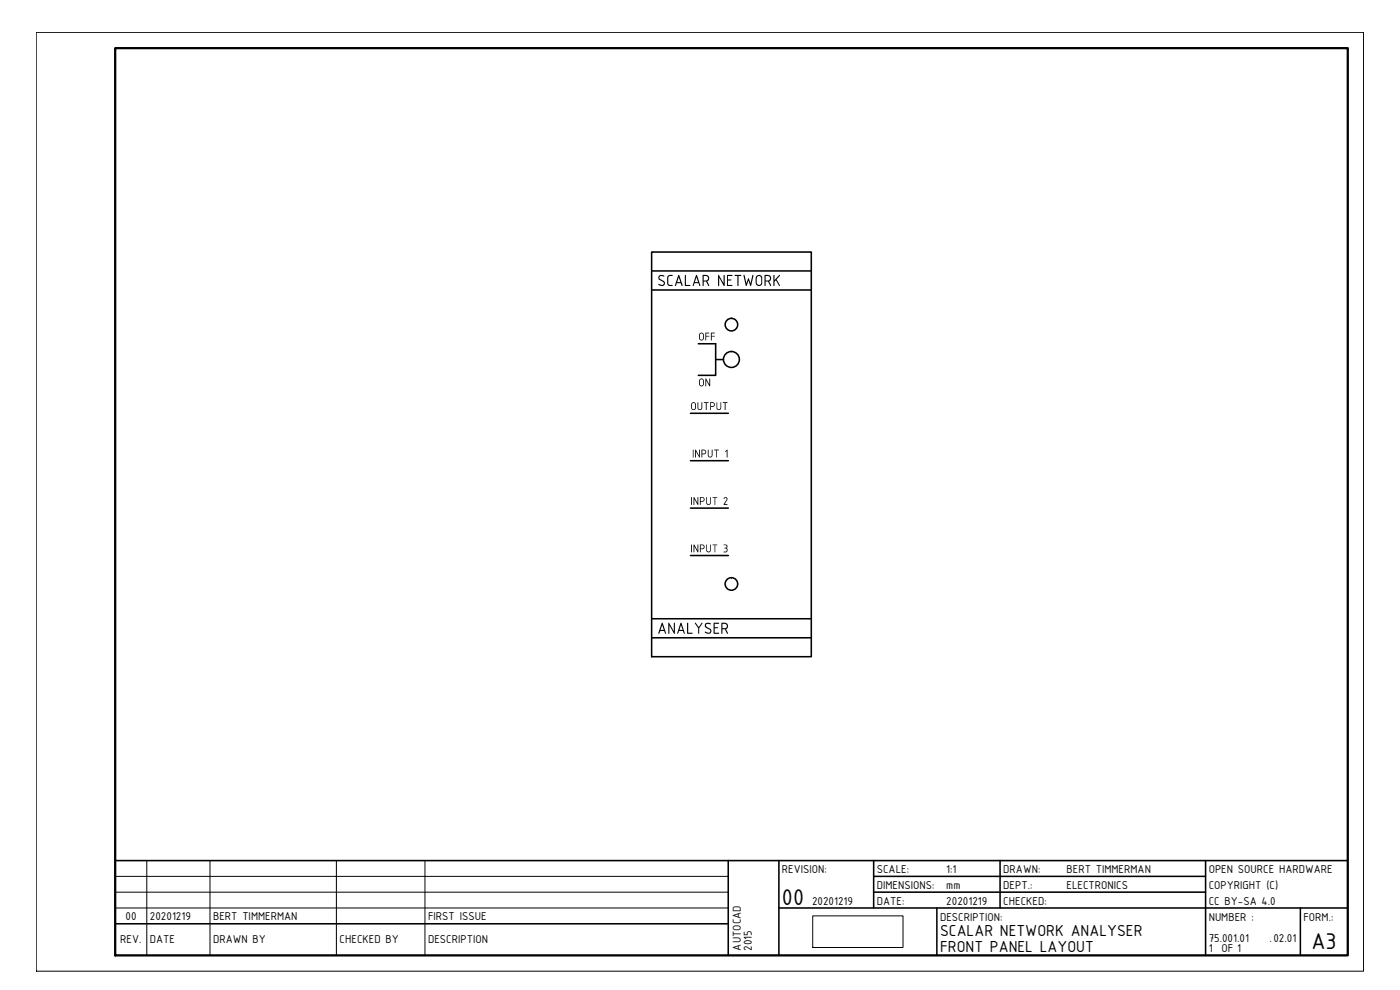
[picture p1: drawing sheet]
<svg xmlns="http://www.w3.org/2000/svg" width="420mm" height="297mm" viewBox="0 0 420 297" stroke-linecap="round" stroke-linejoin="round" font-family="sans-serif">
<!-- layer: FRONT_PANEL_LAYOUT -->
<g fill="none" stroke="#000" stroke-width=".47">
<path d="M195.6 75.6h47.9v121.4h-47.9zM195.6 81.3h47.9M195.6 87h47.9M209.6 103.1h5.2v9.5h-5.2M214.8 107.9h2.3M207.2 124h11.4M207.2 138.2h11.4M207.2 152.5h11.4M207.2 166.7h11.4M195.6 191.4h47.9M195.6 185.6h47.9"/>
<circle cx="219.5" cy="97.4" r="1.88"/>
<circle cx="219.5" cy="107.9" r="2.39"/>
<circle cx="219.5" cy="175.2" r="1.88"/>
</g>
<g fill="#000">
<path d="M197.7 82.8l.6-.3 1.1 .2-.1 .3-1-.2-.4 .6 1.6 1.3v.6l-.4 .4h-1.2a.25 .25 0 0 1-.3-.2 .25 .25 0 0 1 .3-.3l.9 .3 .4-.2v-.5l-1.5-1-.1-.6zM200.3 82.9l.6-.4 1 .1-.1 .2h-.9l-.3 .4v1.9l.3 .4h.9l-.1 .3h-.9l-.5-.5zM205.6 82.6h.3v2.9h1.2v.3h-1.5zM215.5 82.6h.3l1.4 2.4v-2.4l.3-.1v3.3l-.3-.1-1.4-2.4v2.4h-.3zM218.2 82.6h1.6l-.1 .2h-1.2v1l1 .2-.2 .2h-.8v1.3h1.2v.3h-1.5zM220.5 82.5h1.9v.3h-.8l-.1 3-.2-.1v-2.9h-.8zM223.2 82.5l.3 .1 .5 2.4 .6-1.5 .2 .1 .4 1.4 .6-2.4 .3-.1-.7 3.3h-.2l-.6-1.6-.5 1.6-.3-.1zM232.1 82.6h.3v1.4l1.5-1.5 .2 .1-1 1.2 .9 2-.2-.1-.9-1.6-.5 .5v1.1h-.3zM211.7 99.8l1.2 .1-.1 .1h-.9v.8h.9l.1 .1-1 .1v1.2l-.2-.1zM211.7 113.6l1.2 1.8v-1.8h.2v2.3h-.2l-1-1.8v1.7l-.2 .1zM213.3 99.9l1.2-.1v.2h-.9v.8h.9v.2h-.9v1.2l-.3-.1zM207.9 134.9l.2 .1v2.3h-.2z"/>
<path d="M208.6 135h.3l.9 1.7v-1.7h.2v2.3l-1.1-1.8v1.7l-.3 .1zM209.3 120.7h.3v1.8l.4 .3 .5-.3v-1.8h.3v1.7l-.5 .6h-.5l-.4-.4zM211.2 120.7l1.5 .1-.6 .1-.1 2.1h-.2v-2.1h-.5zM212.4 135h.3v1.8l.3 .2 .6-.3v-1.7h.3v1.6l-.4 .6h-.7l-.3-.3zM214.3 135l1.4-.1v.2h-.6v2.2h-.2v-2.2h-.5zM215 120.7h.3v1.7l.3 .4 .6-.3v-1.8h.2v1.8l-.3 .5h-.6l-.5-.4zM216.9 120.7h1.4v.2h-.6v2.1h-.2v-2.1zM217.7 135.4l.6-.4v2.3l-.2-.1v-1.9l-.3 .3zM207.4 149.2h.3l-.1 2.3-.2-.1zM208.1 149.2h.3l.9 1.7v-1.7h.2v2.3l-1.1-1.8v1.7h-.3zM211.9 149.2h.3v1.7l.3 .4 .6-.3v-1.8h.2v1.8l-.4 .5-.6-.1-.4-.4zM213.9 149.2h1.4l-.1 .2h-.5l-.1 2.1-.2-2.1h-.5z"/>
<path d="M217.2 149.4l.8-.2 .3 .4-.8 1.7h.8v.2l-1.1-.1 .9-1.5-.2-.5h-.3l-.3 .3zM207.5 163.4h.2l-.1 2.3h-.2zM208.1 163.4h.3l.9 1.8v-1.8h.2v2.3l-1.1-1.8v1.8h-.3zM211.9 163.4h.3v1.7l.3 .4 .6-.3v-1.8h.2v1.8l-.4 .5h-.6l-.4-.5zM213.9 163.4h1.4l-.1 .2h-.5l-.1 2.1-.2-2.1h-.5zM217.2 163.4h.7l.4 .4-.2 .6 .2 .3v.6l-.5 .4h-.6v-.2l.8-.1v-.7l-.6-.3 .6-.1 .1-.5zM200.6 186.9h.3l1.3 2.5v-2.4l.4-.1-.1 3.2h-.2l-1.4-2.5v2.4l-.3 .1zM206.2 186.9h.3v2.9h1.3v.4l-1.6-.2zM208.6 186.9h.2l.9 1.2 .9-1.2h.2l-1 1.6-.1 1.7-.2-.1v-1.6zM211.7 187.1l.5-.3 .8 .1a.27 .27 0 0 1 .3 .1 .27 .27 0 0 1-.1 .4 .27 .27 0 0 1-.4-.1h-.7l-.2 .5 1.5 1.1 .1 .7-.7 .6-.9-.2a.26 .26 0 0 1-.4-.2 .26 .26 0 0 1 .2-.3 .26 .26 0 0 1 .3 .2l.8 .1 .4-.6-1.6-1.1zM214.2 186.9l1.6 .1v.2h-1.3v1l1 .1v.2h-1v1.3h1.3l-.1 .4-1.5-.2z"/>
<path d="M203.7 83.2l-.5 1.4h1zM203.5 82.6h.4l1 3-.1 .2-.5-.8h-1.2l-.2 .7h-.3z"/>
<path d="M209 83.2l-.5 1.4h1zM208.9 82.6h.3l1 3-.2 .2-.4-.8h-1.2l-.2 .7h-.4z"/>
<path d="M210.8 82.6l1.1-.1 .8 .4 .1 1-.6 .5 .6 1.4-.3-.1-.6-1.2h-.7v1.2h-.4zM211.2 82.8v1.4l1.1-.2 .2-.3-.2-.7z"/>
<path d="M227.3 83l-.2 .4v1.5l.3 .5 .6 .1 .5-.6-.1-1.7-.5-.4zM227.1 82.8l1-.3 .7 .7v1.9l-.7 .7-.9-.1-.4-.6v-1.6z"/>
<path d="M229.5 82.5h1.2l.6 .5 .1 .9-.6 .5 .6 1.4-.3-.1-.6-1.2h-.7v1.2l-.3 .1zM229.8 82.8v1.4l1-.1 .3-.4-.1-.6-.4-.3z"/>
<path d="M210.3 100.1l-.3 .3v1.2l.6 .4 .4-.4v-1.3l-.3-.3zM210 100l.6-.2 .6 .5v1.3l-.5 .6h-.4l-.5-.5z"/>
<path d="M210.3 113.8l-.3 .3v1.3l.6 .3 .4-.3v-1.3l-.3-.3zM210.1 113.7l.7-.1 .4 .5v1.3l-.5 .5h-.4l-.5-.4v-1.3z"/>
<path d="M207.9 121l-.2 .3v1.2l.5 .3 .4-.3v-1.3l-.3-.3zM207.6 120.9l.7-.2 .5 .4 .1 1.4-.5 .5h-.5l-.4-.4z"/>
<path d="M210.5 135l1-.1 .4 .6-.3 .7-.8 .1-.1 1-.2-.1zM210.8 135.1v1l.8-.2-.1-.7z"/>
<path d="M213.1 120.7h1.1l.3 .5-.2 .8-1 .1v.9h-.2zM213.3 120.9v.9l.9-.1v-.7z"/>
<path d="M210 149.2h1l.5 .6-.3 .6-.9 .2-.1 .9zM210.3 149.4v.9h.7l.2-.3-.1-.5z"/>
<path d="M210 163.4h1l.5 .7-.3 .5-.9 .2-.1 .9zM210.3 163.6v1l.7-.1 .2-.3-.1-.4z"/>
<path d="M198.7 187.6l-.5 1.4h1zM198.6 186.9l.3 .1 1 3-.1 .2-.5-.9h-1.2l-.2 .8-.3-.1z"/>
<path d="M204.4 187.6l-.5 1.4h1zM204.2 186.9h.3l.9 3.3-.4-.9h-1.2l-.3 .8h-.3z"/>
<path d="M216.5 186.9h1.3l.5 .4 .2 .8-.6 .7 .5 1.3h-.2l-.7-1.3h-.7v1.3h-.3zM216.8 187.2v1.3l1.1-.1 .2-.3v-.6l-.5-.3z"/>
</g>
<!-- layer: TITLEBLOCK -->
<path d="M34.6 258.2h369.9M218.6 258.2v28.5M233.8 258.2v28.5M262.2 258.2v14.2M300.1 258.2v14.2M361.8 258.2v28.5M34.6 277.2h184M233.8 272.4h170.7M262.2 262.9h99.6M262.2 267.7h99.6M281.2 272.4v14.3M390.3 272.4v14.3" fill="none" stroke="#000" stroke-width=".47"/>
<path d="M10.9 9.7h398.3v281.7h-398.3zM44.1 258.2v28.5M63 258.2v28.5M101 258.2v28.5M127.5 258.2v28.5M34.6 267.7h184M34.6 272.4h184M34.6 262.9h184" fill="none" stroke="#000" stroke-width=".3"/>
<path d="M34.6 14.4h369.9v272.3h-369.9z" fill="none" stroke="#000" stroke-width=".68"/>
<!-- layer: GENERAL -->
<path d="M34.6 14.4h369.9v243.8h-369.9z" fill="none" stroke="#000" stroke-width=".3"/>
<!-- layer: 0 -->
<path d="M243.9 274.8h27.1v9.5h-27.1z" fill="none" stroke="#000" stroke-width=".3"/>
<g font-size="7.4">
<text x="234.7" y="271.5">00</text>
<text x="393.6" y="284.7">A3</text>
</g>
<g font-size="5.2">
<text x="282.1" y="281">SCALAR NETWORK ANALYSER</text>
<text x="282.1" y="285.7">FRONT PANEL LAYOUT</text>
</g>
<g font-size="3.7">
<text x="234.7" y="262">REVISION:</text>
<text x="263.1" y="262">SCALE:</text>
<text x="284" y="262">1:1</text>
<text x="301.1" y="262">DRAWN:</text>
<text x="320.1" y="262">BERT TIMMERMAN</text>
<text x="362.7" y="262">OPEN SOURCE HARDWARE</text>
<text x="263.1" y="266.8">DIMENSIONS:</text>
<text x="284" y="266.8">mm</text>
<text x="301.1" y="266.8">DEPT.:</text>
<text x="320.1" y="266.8">ELECTRONICS</text>
<text x="362.7" y="266.8">COPYRIGHT (C)</text>
<text x="37.7" y="276">00</text>
<text x="45" y="276">20201219</text>
<text x="64" y="276">BERT TIMMERMAN</text>
<text x="128.5" y="276">FIRST ISSUE</text>
<text x="243.7" y="271.5">20201219</text>
<text x="263.1" y="271.5">DATE:</text>
<text x="284" y="271.5">20201219</text>
<text x="301.1" y="271.5">CHECKED:</text>
<text x="362.7" y="271.5">CC BY-SA 4.0</text>
<text x="282.1" y="276.2">DESCRIPTION:</text>
<text x="362.7" y="276.2">NUMBER :</text>
<text x="391.2" y="276.2">FORM.:</text>
<text x="36.1" y="282.8">REV.</text>
<text x="45" y="282.8">DATE</text>
<text x="64" y="282.8">DRAWN BY</text>
<text x="101.9" y="282.8">CHECKED BY</text>
<text x="128.5" y="282.8">DESCRIPTION</text>
<text x="222.4" y="285.2" transform="rotate(-90 222.4 285.2)">AUTOCAD</text>
<text x="225.7" y="285.2" transform="rotate(-90 225.7 285.2)">2015</text>
<text x="362.7" y="282.6">75.001.01</text>
<text x="362.7" y="285.7">1</text>
<text x="366.6" y="285.7">OF 1</text>
<text x="381" y="282.6">.02.01</text>
</g>
</svg>
